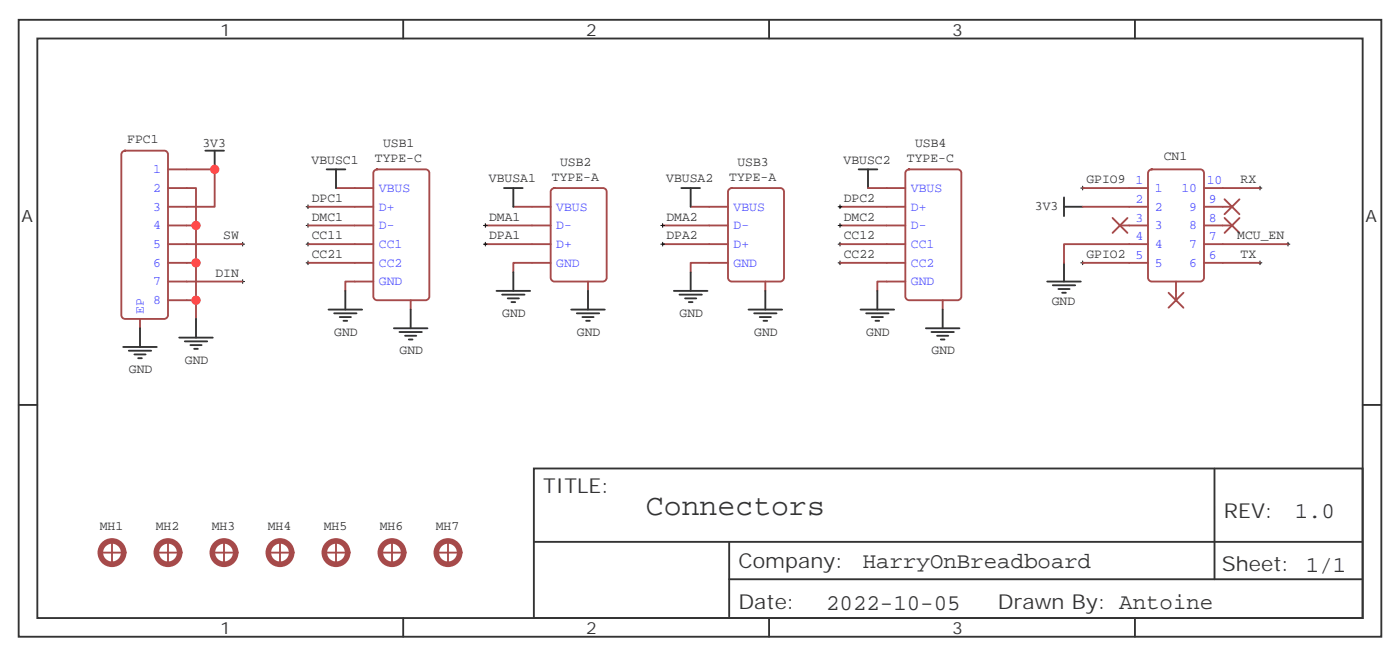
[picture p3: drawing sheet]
<svg xmlns="http://www.w3.org/2000/svg" width="265mm" height="124mm" viewBox="0 0 265 124" stroke-linecap="round" stroke-linejoin="round" font-family="sans-serif">
<g fill="none" stroke="#333" stroke-width=".35">
<path d="M3.5 3.7h257.6v116.5h-257.6zM7.1 7.3h250.4v109.3h-250.4zM76.2 3.7v3.6M145.3 3.7v3.6M214.5 3.7v3.6M38.8 28.4h3.5M40.6 28.4v3.6M61.7 32h3.6M63.5 32v3.5M95.2 35.5h3.6M97 35.5v3.5M128.8 35.5h3.5"/>
<path d="M130.5 35.5v3.5M162.3 32h3.5M164 32v3.5M201.1 37.3v3.5M201.1 39h3.5M62.1 58.4h6.3M63.1 59.1h4.3M64.2 59.8h2.1M65.3 54.9v3.5M77.6 58.4v3.5M93.8 54.9h6.4M94.9 55.6h4.2"/>
<path d="M96 56.3h2.1M96.7 57h.7M97 51.4v3.5M107.9 58.4h6.4M109 59.1h4.2M110.1 59.8h2.1M111.1 54.9v3.5M127.4 54.9h6.3M128.4 55.6h4.2M129.5 56.3h2.1M130.2 57h.7M130.5 51.4v3.5"/>
<path d="M141.5 58.4h6.3M142.5 59.1h4.3M143.6 59.8h2.1M144.6 54.9v3.5M162.6 58.4h6.4M163.7 59.1h4.2M164.7 59.8h2.2M165.8 54.9v3.5M178.2 58.4v3.5M197.9 53.1h6.4M199 53.8h4.2M200 54.5h2.1"/>
<path d="M200.7 55.2h.7M201.1 49.6v3.5M3.5 76.4h3.6M23.3 65.5h6.3M24.3 66.2h4.3M25.4 66.9h2.1M26.1 67.6h.7M26.5 61.9v3.6M33.9 63.7h6.3M34.9 64.4h4.3M36 65.1h2.1M36.7 65.8h.7"/>
<path d="M37 60.2v3.5M64.9 60.5h.7M74.4 61.9h6.4M75.5 62.7h4.2M76.6 63.4h2.1M77.3 64.1h.7M110.8 60.5h.7M144.3 60.5h.7M165.5 60.5h.7M175 61.9h6.3M176 62.7h4.3M177.1 63.4h2.1"/>
<path d="M177.8 64.1h.7M257.5 76.4h3.6M100.9 88.4h156.6v28.2h-156.6zM229.5 88.4v20.9M76.2 116.6v3.6M100.9 102.3h156.5M137.8 109.3h119.6M137.8 102.3v14.1M145.3 116.6v3.6M214.5 116.6v3.6"/>
</g>
<g fill="none" stroke="#a64a4a" stroke-width=".35">
<path d="M23.2 28.6l.4-.2h7.4a.71 .71 0 0 1 .7 .7v30.4a.76 .76 0 0 1-.7 .7h-7.4a.76 .76 0 0 1-.7-.7v-30.4zM31.7 32h8.9v7h-8.9M31.7 35.5h5.3v7M58.2 39h12.4M63.5 35.5h7.1M70.8 32.2l.5-.2h9.1a.71 .71 0 0 1 .7 .7v23.3a.76 .76 0 0 1-.7 .7h-9.1a.76 .76 0 0 1-.7-.7v-23.3zM97 39h7.1M104.3 35.7l.5-.2h9.1a.71 .71 0 0 1 .8 .7v16.2a.76 .76 0 0 1-.8 .7h-9.1a.76 .76 0 0 1-.7-.7v-16.2zM130.5 39h7.1M137.8 35.7l.5-.2h9.2a.71 .71 0 0 1 .7 .7v16.2a.76 .76 0 0 1-.7 .7h-9.2a.76 .76 0 0 1-.7-.7v-16.2zM158.7 39h12.4M164 35.5h7.1"/>
<path d="M171.3 32.2l.5-.2h9.2a.71 .71 0 0 1 .7 .7v23.3a.76 .76 0 0 1-.7 .7h-9.2a.76 .76 0 0 1-.7-.7v-23.3zM204.6 39h12.4M204.6 35.5h12.4M217.2 32.2l.5-.2h9.1a.71 .71 0 0 1 .7 .7v19.7a.76 .76 0 0 1-.7 .7h-9.1a.76 .76 0 0 1-.7-.7v-19.7zM227.5 39h5.3M227.5 35.5h10.6M231.4 37.6l2.8 2.8M234.2 37.6l-2.8 2.8M31.7 42.5h5.3v7.1M31.7 49.6h5.3v7.1M31.7 56.7h5.3v3.5M31.7 53.1h14.2"/>
<path d="M31.7 46.1h14.2M58.2 49.6h12.4M58.2 46.1h12.4M58.2 42.5h12.4M70.6 53.1h-5.3v1.8M77.6 56.7v1.7M91.7 46.1h12.4M91.7 42.5h12.4M104.1 49.6h-7.1v1.8M111.1 53.1v1.8M125.2 46.1h12.4M125.2 42.5h12.4"/>
<path d="M137.6 49.6h-7.1v1.8M144.6 53.1v1.8M158.7 49.6h12.4M158.7 46.1h12.4M158.7 42.5h12.4M171.1 53.1h-5.3v1.8M178.2 56.7v1.7M204.6 49.6h12.4M210.3 41.1l2.8 2.9M211.7 42.5h5.3M213.1 41.1l-2.8 2.9M217 46.1h-15.9v3.5"/>
<path d="M220.8 55.2l2.9 2.9M222.2 53.1v3.6M223.7 55.2l-2.9 2.9M227.5 49.6h10.6M227.5 46.1h15.9M227.5 42.5h5.3M231.4 41.1l2.8 2.9M234.2 41.1l-2.8 2.9M26.5 60.2v1.7M19.4 104.3h3.5M21.2 102.5v3.5M30 104.3h3.5"/>
<path d="M31.7 102.5v3.5M40.6 104.3h3.5M42.3 102.5v3.5M51.2 104.3h3.5M52.9 102.5v3.5M61.7 104.3h3.6M63.5 102.5v3.5M72.3 104.3h3.5M74.1 102.5v3.5M82.9 104.3h3.5M84.7 102.5v3.5"/>
</g>
<g fill="none" stroke="#000" stroke-width=".19">
<path d="M57.9 39h.7M58.2 38.7v.7M158.4 39h.7M158.7 38.7v.7M204.3 35.5h.7M204.6 35.1v.7M237.8 35.5h.7M238.1 35.1v.7M45.5 46.1h.7M45.5 53.1h.7M45.9 45.7v.7M45.9 52.8v.7"/>
<path d="M57.9 46.1h.7M57.9 49.6h.7M57.9 42.5h.7M58.2 42.2v.7M58.2 45.7v.7M58.2 49.2v.8M91.4 46.1h.7M91.4 42.5h.7M91.7 42.2v.7M91.7 45.7v.7M124.9 46.1h.7M124.9 42.5h.7"/>
<path d="M125.2 42.2v.7M125.2 45.7v.7M158.4 46.1h.7M158.4 49.6h.7M158.4 42.5h.7M158.7 42.2v.7M158.7 45.7v.7M158.7 49.2v.8M204.3 49.6h.7M204.6 49.2v.8M237.8 49.6h.7M238.1 49.2v.8"/>
<path d="M243.1 46.1h.7M243.4 45.7v.7"/>
</g>
<g fill="none" stroke="#a64a4a" stroke-width="1.1">
<circle cx="21.2" cy="104.3" r="2.2"/>
<circle cx="31.7" cy="104.3" r="2.2"/>
<circle cx="42.3" cy="104.3" r="2.2"/>
<circle cx="52.9" cy="104.3" r="2.2"/>
<circle cx="63.5" cy="104.3" r="2.2"/>
<circle cx="74.1" cy="104.3" r="2.2"/>
<circle cx="84.7" cy="104.3" r="2.2"/>
</g>
<g fill="#ff4545">
<circle cx="37" cy="42.5" r=".88"/>
<circle cx="37" cy="49.6" r=".88"/>
<circle cx="37" cy="56.7" r=".88"/>
<circle cx="40.6" cy="32" r=".88"/>
</g>
<text font-size="5.6" fill="#333" x="122.1" y="97.2">Connectors</text>
<g font-size="4.2" fill="#333">
<text x="244.7" y="97.7">1.0</text>
<text x="163.1" y="107.2">HarryOnBreadboard</text>
<text x="156.1" y="115">2022-10-05</text>
</g>
<g font-size="3.9" fill="#333">
<text x="102.7" y="93">TITLE:</text>
<text x="231.3" y="97.7">REV:</text>
<text x="139.6" y="107.2">Company:</text>
<text x="230.9" y="107.8">Sheet: 1/1</text>
<text x="139.6" y="114.9">Date:</text>
<text x="188.6" y="115">Drawn By: Antoine</text>
</g>
<g font-size="3.2" fill="#333">
<text x="41.6" y="6.7">1</text>
<text x="110.8" y="6.7">2</text>
<text x="179.9" y="6.7">3</text>
<text x="4.1" y="41.8">A</text>
<text x="258.1" y="41.8">A</text>
<text x="41.6" y="119.6">1</text>
<text x="110.8" y="119.6">2</text>
<text x="179.9" y="119.6">3</text>
</g>
<g font-size="2.5" fill="#333">
<text x="24.1" y="27">FPC1</text>
<text x="38.2" y="27.7">3V3</text>
<text x="72.4" y="27.7">USB1</text>
<text x="172.9" y="27.7">USB4</text>
<text x="58.9" y="30.9">VBUSC1</text>
<text x="70.8" y="30.5">TYPE-C</text>
<text x="92.4" y="34.4">VBUSA1</text>
<text x="104.3" y="34.1">TYPE-A</text>
<text x="105.8" y="31.3">USB2</text>
<text x="125.9" y="34.4">VBUSA2</text>
<text x="137.8" y="34.1">TYPE-A</text>
<text x="139.3" y="31.3">USB3</text>
<text x="159.4" y="30.9">VBUSC2</text>
<text x="171.4" y="30.5">TYPE-C</text>
<text x="205.3" y="34.6">GPIO9</text>
<text x="219.9" y="30.2">CN1</text>
<text x="234.5" y="34.6">RX</text>
<text x="58.9" y="38.1">DPC1</text>
<text x="58.9" y="41.7">DMC1</text>
<text x="92.4" y="41.7">DMA1</text>
<text x="125.9" y="41.7">DMA2</text>
<text x="159.5" y="41.7">DMC2</text>
<text x="159.5" y="38.1">DPC2</text>
<text x="195.6" y="39.7">3V3</text>
<text x="42.2" y="45.2">SW</text>
<text x="58.9" y="45.2">CC11</text>
<text x="92.4" y="45.2">DPA1</text>
<text x="125.9" y="45.2">DPA2</text>
<text x="159.5" y="45.2">CC12</text>
<text x="233.8" y="45.2">MCU_EN</text>
<text x="40.7" y="52.2">DIN</text>
<text x="58.9" y="48.7">CC21</text>
<text x="159.5" y="48.7">CC22</text>
<text x="205.3" y="48.7">GPIO2</text>
<text x="234.5" y="48.7">TX</text>
<text x="94.9" y="59.8">GND</text>
<text x="128.4" y="59.8">GND</text>
<text x="198.8" y="57.6">GND</text>
<text x="63.2" y="63.3">GND</text>
<text x="109" y="63.3">GND</text>
<text x="142.5" y="63.3">GND</text>
<text x="163.7" y="63.3">GND</text>
<text x="24.3" y="70.4">GND</text>
<text x="34.9" y="68.6">GND</text>
<text x="75.5" y="66.9">GND</text>
<text x="176" y="66.9">GND</text>
<text x="18.8" y="100">MH1</text>
<text x="29.4" y="100">MH2</text>
<text x="40" y="100">MH3</text>
<text x="50.6" y="100">MH4</text>
<text x="61.2" y="100">MH5</text>
<text x="71.8" y="100">MH6</text>
<text x="82.3" y="100">MH7</text>
</g>
<g font-size="2.5" fill="#55f">
<text x="29" y="32.7">1</text>
<text x="214.6" y="34.8">1</text>
<text x="228.1" y="34.8">10</text>
<text x="29" y="39.7">3</text>
<text x="29" y="36.2">2</text>
<text x="71.6" y="39.7">D+</text>
<text x="71.6" y="36.2">VBUS</text>
<text x="105.1" y="39.7">VBUS</text>
<text x="138.6" y="39.7">VBUS</text>
<text x="172.2" y="39.7">D+</text>
<text x="172.2" y="36.2">VBUS</text>
<text x="214.6" y="41.8">3</text>
<text x="214.6" y="38.3">2</text>
<text x="218.3" y="39.7">2</text>
<text x="218.3" y="36.2">1</text>
<text x="223.3" y="36.2">10</text>
<text x="224.8" y="39.7">9</text>
<text x="228.4" y="38.3">9</text>
<text x="228.4" y="41.8">8</text>
<text x="29" y="46.8">5</text>
<text x="29" y="43.3">4</text>
<text x="71.6" y="43.3">D-</text>
<text x="71.6" y="46.8">CC1</text>
<text x="105.1" y="46.8">D+</text>
<text x="105.1" y="43.3">D-</text>
<text x="138.6" y="46.8">D+</text>
<text x="138.6" y="43.3">D-</text>
<text x="172.2" y="43.3">D-</text>
<text x="172.2" y="46.8">CC1</text>
<text x="214.6" y="45.4">4</text>
<text x="218.3" y="46.8">4</text>
<text x="218.3" y="43.3">3</text>
<text x="224.8" y="43.3">8</text>
<text x="224.8" y="46.8">7</text>
<text x="228.4" y="45.4">7</text>
<text x="29" y="53.8">7</text>
<text x="29" y="50.3">6</text>
<text x="71.6" y="50.3">CC2</text>
<text x="71.6" y="53.8">GND</text>
<text x="105.1" y="50.3">GND</text>
<text x="138.6" y="50.3">GND</text>
<text x="172.2" y="50.3">CC2</text>
<text x="172.2" y="53.8">GND</text>
<text x="214.6" y="48.9">5</text>
<text x="218.3" y="50.3">5</text>
<text x="224.8" y="50.3">6</text>
<text x="228.4" y="48.9">6</text>
<text x="27.2" y="59.2" transform="rotate(-90 27.2 59.2)">EP</text>
<text x="29" y="57.4">8</text>
</g>
</svg>
